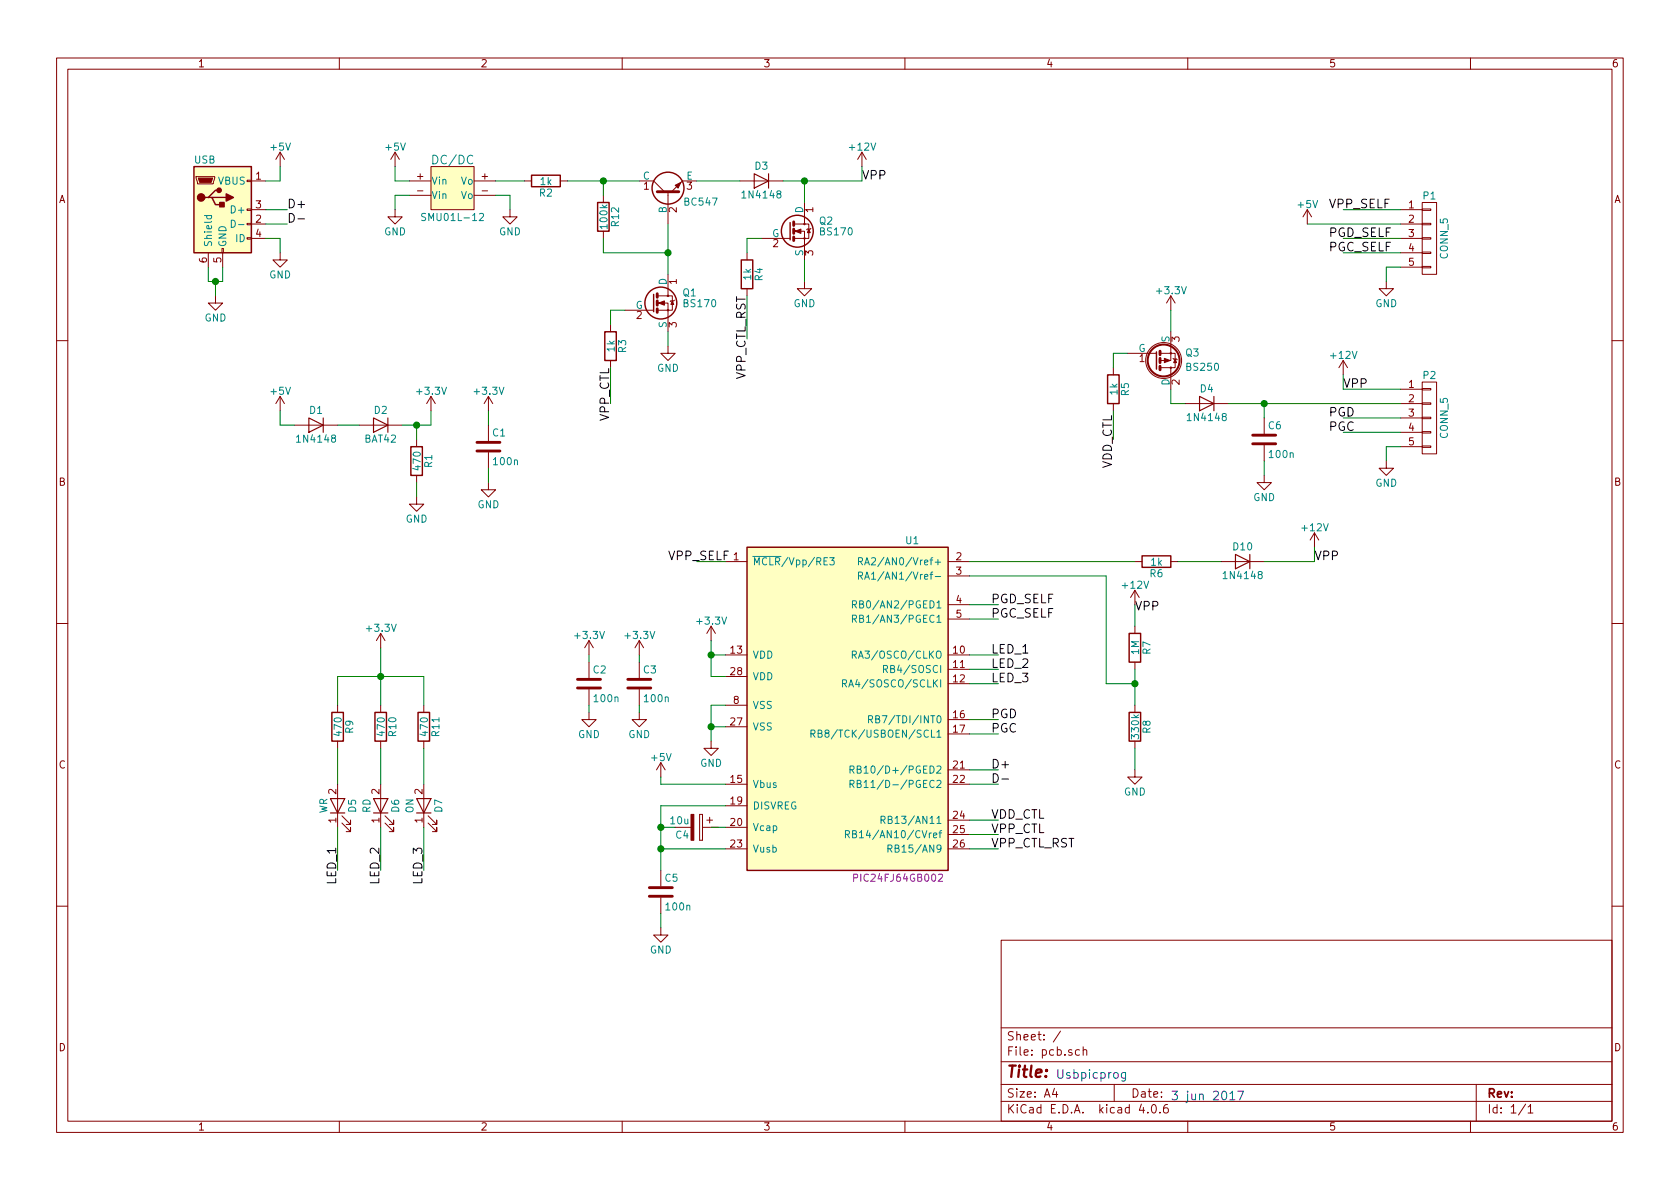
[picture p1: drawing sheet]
EESchema Schematic File Version 2
LIBS:upp-pic24
LIBS:dc
LIBS:BS250
LIBS:power
LIBS:device
LIBS:transistors
LIBS:conn
LIBS:linear
LIBS:regul
LIBS:74xx
LIBS:cmos4000
LIBS:adc-dac
LIBS:memory
LIBS:xilinx
LIBS:microcontrollers
LIBS:dsp
LIBS:microchip
LIBS:analog_switches
LIBS:motorola
LIBS:texas
LIBS:intel
LIBS:audio
LIBS:interface
LIBS:digital-audio
LIBS:philips
LIBS:display
LIBS:cypress
LIBS:siliconi
LIBS:opto
LIBS:atmel
LIBS:contrib
LIBS:valves
LIBS:pcb-cache
EELAYER 25 0
EELAYER END
$Descr A4 11693 8268
encoding utf-8
Sheet 1 1
Title ""
Date ""
Rev ""
Comp ""
Comment1 ""
Comment2 ""
Comment3 ""
Comment4 ""
$EndDescr
$Comp
L ENC28J60-I/SO U1
U 1 1
P 5750 4700
F 0 "U1" H 6400 5650 50  0000 R CNN
F 1 "ENC28J60-I/SO" H 5950 5650 50  0001 L CNN
F 2 "PIC24FJ64GB002" H 6250 3300 50  0000 C CNN
F 3 "" H 5750 4700 50  0001 C CNN
	1    5750 4700
	1    0    0    -1  
$EndComp
$Comp
L USB_OTG J?
U 1 1
P 1550 1450
F 0 "J?" H 1350 1900 50  0001 L CNN
F 1 "USB" H 1350 1800 50  0000 L CNN
F 2 "" H 1700 1400 50  0001 C CNN
F 3 "" H 1700 1400 50  0001 C CNN
	1    1550 1450
	1    0    0    -1  
$EndComp
Text Label 2000 1450 0    60   ~ 0
D+
Text Label 2000 1550 0    60   ~ 0
D-
Wire Wire Line
	1450 1850 1450 1950
Wire Wire Line
	1450 1950 1550 1950
Wire Wire Line
	1550 1950 1550 1850
Connection ~ 1500 1950
Wire Wire Line
	1850 1650 1950 1650
Wire Wire Line
	1850 1450 2000 1450
Wire Wire Line
	1850 1550 2000 1550
$Comp
L R R2
U 1 1
P 3800 1250
F 0 "R2" V 3880 1250 50  0000 C CNN
F 1 "1k" V 3800 1250 50  0000 C CNN
F 2 "" V 3730 1250 50  0001 C CNN
F 3 "" H 3800 1250 50  0001 C CNN
	1    3800 1250
	0    1    1    0   
$EndComp
$Comp
L R R12
U 1 1
P 4200 1500
F 0 "R12" V 4280 1500 50  0000 C CNN
F 1 "100k" V 4200 1500 50  0000 C CNN
F 2 "" V 4130 1500 50  0001 C CNN
F 3 "" H 4200 1500 50  0001 C CNN
	1    4200 1500
	1    0    0    -1  
$EndComp
$Comp
L R R4
U 1 1
P 5200 1900
F 0 "R4" V 5280 1900 50  0000 C CNN
F 1 "1k" V 5200 1900 50  0000 C CNN
F 2 "" V 5130 1900 50  0001 C CNN
F 3 "" H 5200 1900 50  0001 C CNN
	1    5200 1900
	1    0    0    -1  
$EndComp
$Comp
L R R3
U 1 1
P 4250 2400
F 0 "R3" V 4330 2400 50  0000 C CNN
F 1 "1k" V 4250 2400 50  0000 C CNN
F 2 "" V 4180 2400 50  0001 C CNN
F 3 "" H 4250 2400 50  0001 C CNN
	1    4250 2400
	1    0    0    -1  
$EndComp
$Comp
L R R9
U 1 1
P 2350 5050
F 0 "R9" V 2430 5050 50  0000 C CNN
F 1 "470" V 2350 5050 50  0000 C CNN
F 2 "" V 2280 5050 50  0001 C CNN
F 3 "" H 2350 5050 50  0001 C CNN
	1    2350 5050
	1    0    0    -1  
$EndComp
$Comp
L R R10
U 1 1
P 2650 5050
F 0 "R10" V 2730 5050 50  0000 C CNN
F 1 "470" V 2650 5050 50  0000 C CNN
F 2 "" V 2580 5050 50  0001 C CNN
F 3 "" H 2650 5050 50  0001 C CNN
	1    2650 5050
	1    0    0    -1  
$EndComp
$Comp
L R R11
U 1 1
P 2950 5050
F 0 "R11" V 3030 5050 50  0000 C CNN
F 1 "470" V 2950 5050 50  0000 C CNN
F 2 "" V 2880 5050 50  0001 C CNN
F 3 "" H 2950 5050 50  0001 C CNN
	1    2950 5050
	1    0    0    -1  
$EndComp
$Comp
L DC/DC SMU01L-12
U 1 1
P 3150 1300
F 0 "SMU01L-12" H 3150 1100 50  0000 C CNN
F 1 "DC/DC" H 3150 1500 60  0000 C CNN
F 2 "" H 3150 1300 60  0001 C CNN
F 3 "" H 3150 1300 60  0001 C CNN
	1    3150 1300
	1    0    0    -1  
$EndComp
Wire Wire Line
	2850 1350 2750 1350
Wire Wire Line
	2750 1350 2750 1450
Wire Wire Line
	3450 1350 3550 1350
Wire Wire Line
	3550 1350 3550 1450
$Comp
L BC547 Q?
U 1 1
P 4650 1350
F 0 "Q?" H 4850 1425 50  0001 L CNN
F 1 "BC547" V 4600 1000 50  0000 L CNN
F 2 "TO_SOT_Packages_THT:TO-92_Molded_Narrow" H 4850 1275 50  0001 L CIN
F 3 "" H 4650 1350 50  0001 L CNN
	1    4650 1350
	0    -1   -1   0   
$EndComp
Wire Wire Line
	3950 1250 4450 1250
Connection ~ 4200 1250
$Comp
L BS170 Q1
U 1 1
P 4550 2100
F 0 "Q1" H 4750 2175 50  0000 L CNN
F 1 "BS170" H 4750 2100 50  0000 L CNN
F 2 "TO_SOT_Packages_THT:TO-92_Molded_Narrow" H 4750 2025 50  0001 L CIN
F 3 "" H 4550 2100 50  0001 L CNN
	1    4550 2100
	1    0    0    -1  
$EndComp
$Comp
L LED WR
U 1 1
P 2350 5600
F 0 "WR" H 2350 5700 50  0000 C CNN
F 1 "D5" H 2350 5500 50  0000 C CNN
F 2 "" H 2350 5600 50  0001 C CNN
F 3 "" H 2350 5600 50  0001 C CNN
	1    2350 5600
	0    -1   -1   0   
$EndComp
$Comp
L LED RD
U 1 1
P 2650 5600
F 0 "RD" H 2650 5700 50  0000 C CNN
F 1 "D6" H 2650 5500 50  0000 C CNN
F 2 "" H 2650 5600 50  0001 C CNN
F 3 "" H 2650 5600 50  0001 C CNN
	1    2650 5600
	0    -1   -1   0   
$EndComp
$Comp
L LED ON
U 1 1
P 2950 5600
F 0 "ON" H 2950 5700 50  0000 C CNN
F 1 "D7" H 2950 5500 50  0000 C CNN
F 2 "" H 2950 5600 50  0001 C CNN
F 3 "" H 2950 5600 50  0001 C CNN
	1    2950 5600
	0    -1   -1   0   
$EndComp
Wire Wire Line
	2350 6050 2350 5750
Wire Wire Line
	2650 6050 2650 5750
Wire Wire Line
	2950 6050 2950 5750
Wire Wire Line
	2350 5450 2350 5200
Wire Wire Line
	2650 5450 2650 5200
Wire Wire Line
	2950 5450 2950 5200
Wire Wire Line
	2350 4900 2350 4700
Wire Wire Line
	2950 4700 2950 4900
Wire Wire Line
	2650 4500 2650 4900
Connection ~ 2650 4700
Wire Wire Line
	3450 1250 3650 1250
$Comp
L +3.3V #PWR?
U 1 1
P 2650 4500
F 0 "#PWR?" H 2650 4350 50  0001 C CNN
F 1 "+3.3V" H 2650 4640 50  0000 C CNN
F 2 "" H 2650 4500 50  0001 C CNN
F 3 "" H 2650 4500 50  0001 C CNN
	1    2650 4500
	1    0    0    -1  
$EndComp
$Comp
L D 1N4148
U 1 1
P 5300 1250
F 0 "1N4148" H 5300 1350 50  0000 C CNN
F 1 "D3" H 5300 1150 50  0000 C CNN
F 2 "" H 5300 1250 50  0001 C CNN
F 3 "" H 5300 1250 50  0001 C CNN
	1    5300 1250
	-1   0    0    1   
$EndComp
$Comp
L +5V #PWR?
U 1 1
P 1950 1150
F 0 "#PWR?" H 1950 1000 50  0001 C CNN
F 1 "+5V" H 1950 1290 50  0000 C CNN
F 2 "" H 1950 1150 50  0001 C CNN
F 3 "" H 1950 1150 50  0001 C CNN
	1    1950 1150
	1    0    0    -1  
$EndComp
Wire Wire Line
	1850 1250 1950 1250
Wire Wire Line
	1950 1250 1950 1150
Wire Wire Line
	1950 1650 1950 1750
$Comp
L +5V #PWR?
U 1 1
P 2750 1150
F 0 "#PWR?" H 2750 1000 50  0001 C CNN
F 1 "+5V" H 2750 1290 50  0000 C CNN
F 2 "" H 2750 1150 50  0001 C CNN
F 3 "" H 2750 1150 50  0001 C CNN
	1    2750 1150
	1    0    0    -1  
$EndComp
Wire Wire Line
	2750 1150 2750 1250
Wire Wire Line
	2750 1250 2850 1250
$Comp
L BS170 Q2
U 1 1
P 5500 1600
F 0 "Q2" H 5700 1675 50  0000 L CNN
F 1 "BS170" H 5700 1600 50  0000 L CNN
F 2 "TO_SOT_Packages_THT:TO-92_Molded_Narrow" H 5700 1525 50  0001 L CIN
F 3 "" H 5500 1600 50  0001 L CNN
	1    5500 1600
	1    0    0    -1  
$EndComp
Text Label 4250 2550 3    60   ~ 0
VPP_CTL
Text Label 2350 6150 1    60   ~ 0
LED_1
Text Label 2650 6150 1    60   ~ 0
LED_2
Text Label 2950 6150 1    60   ~ 0
LED_3
Text Label 5200 2050 3    60   ~ 0
VPP_CTL_RST
$Comp
L +5V #PWR?
U 1 1
P 1950 2850
F 0 "#PWR?" H 1950 2700 50  0001 C CNN
F 1 "+5V" H 1950 2990 50  0000 C CNN
F 2 "" H 1950 2850 50  0001 C CNN
F 3 "" H 1950 2850 50  0001 C CNN
	1    1950 2850
	1    0    0    -1  
$EndComp
$Comp
L D 1N4148
U 1 1
P 2200 2950
F 0 "1N4148" H 2200 3050 50  0000 C CNN
F 1 "D1" H 2200 2850 50  0000 C CNN
F 2 "" H 2200 2950 50  0001 C CNN
F 3 "" H 2200 2950 50  0001 C CNN
	1    2200 2950
	-1   0    0    1   
$EndComp
$Comp
L D BAT42
U 1 1
P 2650 2950
F 0 "BAT42" H 2650 3050 50  0000 C CNN
F 1 "D2" H 2650 2850 50  0000 C CNN
F 2 "" H 2650 2950 50  0001 C CNN
F 3 "" H 2650 2950 50  0001 C CNN
	1    2650 2950
	-1   0    0    1   
$EndComp
$Comp
L R R1
U 1 1
P 2900 3200
F 0 "R1" V 2980 3200 50  0000 C CNN
F 1 "470" V 2900 3200 50  0000 C CNN
F 2 "" V 2830 3200 50  0001 C CNN
F 3 "" H 2900 3200 50  0001 C CNN
	1    2900 3200
	1    0    0    -1  
$EndComp
$Comp
L GND #PWR?
U 1 1
P 2900 3450
F 0 "#PWR?" H 2900 3200 50  0001 C CNN
F 1 "GND" H 2900 3300 50  0000 C CNN
F 2 "" H 2900 3450 50  0001 C CNN
F 3 "" H 2900 3450 50  0001 C CNN
	1    2900 3450
	1    0    0    -1  
$EndComp
$Comp
L GND #PWR?
U 1 1
P 1500 2050
F 0 "#PWR?" H 1500 1800 50  0001 C CNN
F 1 "GND" H 1500 1900 50  0000 C CNN
F 2 "" H 1500 2050 50  0001 C CNN
F 3 "" H 1500 2050 50  0001 C CNN
	1    1500 2050
	1    0    0    -1  
$EndComp
$Comp
L GND #PWR?
U 1 1
P 1950 1750
F 0 "#PWR?" H 1950 1500 50  0001 C CNN
F 1 "GND" H 1950 1600 50  0000 C CNN
F 2 "" H 1950 1750 50  0001 C CNN
F 3 "" H 1950 1750 50  0001 C CNN
	1    1950 1750
	1    0    0    -1  
$EndComp
Wire Wire Line
	1500 1950 1500 2050
Wire Wire Line
	1950 2850 1950 2950
Wire Wire Line
	1950 2950 2050 2950
Wire Wire Line
	2350 2950 2500 2950
Wire Wire Line
	2800 2950 3000 2950
Wire Wire Line
	2900 2950 2900 3050
Wire Wire Line
	2900 3350 2900 3450
Wire Wire Line
	3000 2950 3000 2850
Connection ~ 2900 2950
$Comp
L GND #PWR?
U 1 1
P 2750 1450
F 0 "#PWR?" H 2750 1200 50  0001 C CNN
F 1 "GND" H 2750 1300 50  0000 C CNN
F 2 "" H 2750 1450 50  0001 C CNN
F 3 "" H 2750 1450 50  0001 C CNN
	1    2750 1450
	1    0    0    -1  
$EndComp
$Comp
L GND #PWR?
U 1 1
P 3550 1450
F 0 "#PWR?" H 3550 1200 50  0001 C CNN
F 1 "GND" H 3550 1300 50  0000 C CNN
F 2 "" H 3550 1450 50  0001 C CNN
F 3 "" H 3550 1450 50  0001 C CNN
	1    3550 1450
	1    0    0    -1  
$EndComp
$Comp
L +3.3V #PWR?
U 1 1
P 3000 2850
F 0 "#PWR?" H 3000 2700 50  0001 C CNN
F 1 "+3.3V" H 3000 2990 50  0000 C CNN
F 2 "" H 3000 2850 50  0001 C CNN
F 3 "" H 3000 2850 50  0001 C CNN
	1    3000 2850
	1    0    0    -1  
$EndComp
$Comp
L GND #PWR?
U 1 1
P 4650 2400
F 0 "#PWR?" H 4650 2150 50  0001 C CNN
F 1 "GND" H 4650 2250 50  0000 C CNN
F 2 "" H 4650 2400 50  0001 C CNN
F 3 "" H 4650 2400 50  0001 C CNN
	1    4650 2400
	1    0    0    -1  
$EndComp
$Comp
L GND #PWR?
U 1 1
P 5600 1950
F 0 "#PWR?" H 5600 1700 50  0001 C CNN
F 1 "GND" H 5600 1800 50  0000 C CNN
F 2 "" H 5600 1950 50  0001 C CNN
F 3 "" H 5600 1950 50  0001 C CNN
	1    5600 1950
	1    0    0    -1  
$EndComp
Text Label 6000 1250 0    60   ~ 0
VPP
$Comp
L C C1
U 1 1
P 3400 3100
F 0 "C1" H 3425 3200 50  0000 L CNN
F 1 "100n" H 3425 3000 50  0000 L CNN
F 2 "" H 3438 2950 50  0001 C CNN
F 3 "" H 3400 3100 50  0001 C CNN
	1    3400 3100
	1    0    0    -1  
$EndComp
$Comp
L +3.3V #PWR?
U 1 1
P 8150 2150
F 0 "#PWR?" H 8150 2000 50  0001 C CNN
F 1 "+3.3V" H 8150 2290 50  0000 C CNN
F 2 "" H 8150 2150 50  0001 C CNN
F 3 "" H 8150 2150 50  0001 C CNN
	1    8150 2150
	1    0    0    -1  
$EndComp
$Comp
L D 1N4148
U 1 1
P 8400 2800
F 0 "1N4148" H 8400 2900 50  0000 C CNN
F 1 "D4" H 8400 2700 50  0000 C CNN
F 2 "" H 8400 2800 50  0001 C CNN
F 3 "" H 8400 2800 50  0001 C CNN
	1    8400 2800
	-1   0    0    1   
$EndComp
Wire Wire Line
	8150 2150 8150 2300
$Comp
L CONN_01X05 P2
U 1 1
P 9950 2900
F 0 "P2" H 9950 3200 50  0000 C CNN
F 1 "CONN_5" V 10050 2900 50  0000 C CNN
F 2 "" H 9950 2900 50  0001 C CNN
F 3 "" H 9950 2900 50  0001 C CNN
	1    9950 2900
	1    0    0    -1  
$EndComp
Wire Wire Line
	8550 2800 9750 2800
$Comp
L GND #PWR?
U 1 1
P 9650 3200
F 0 "#PWR?" H 9650 2950 50  0001 C CNN
F 1 "GND" H 9650 3050 50  0000 C CNN
F 2 "" H 9650 3200 50  0001 C CNN
F 3 "" H 9650 3200 50  0001 C CNN
	1    9650 3200
	1    0    0    -1  
$EndComp
$Comp
L R R5
U 1 1
P 7750 2700
F 0 "R5" V 7830 2700 50  0000 C CNN
F 1 "1k" V 7750 2700 50  0000 C CNN
F 2 "" V 7680 2700 50  0001 C CNN
F 3 "" H 7750 2700 50  0001 C CNN
	1    7750 2700
	1    0    0    -1  
$EndComp
Wire Wire Line
	7750 2850 7750 3050
Text Label 9350 2700 0    60   ~ 0
VPP
Text Label 7750 3250 1    60   ~ 0
VDD_CTL
$Comp
L CONN_01X05 P1
U 1 1
P 9950 1650
F 0 "P1" H 9950 1950 50  0000 C CNN
F 1 "CONN_5" V 10050 1650 50  0000 C CNN
F 2 "" H 9950 1650 50  0001 C CNN
F 3 "" H 9950 1650 50  0001 C CNN
	1    9950 1650
	1    0    0    -1  
$EndComp
Wire Wire Line
	9750 1450 9350 1450
Wire Wire Line
	9100 1550 9750 1550
Wire Wire Line
	9750 1650 9350 1650
Wire Wire Line
	9750 1750 9350 1750
Text Label 9250 1450 0    60   ~ 0
VPP_SELF
Text Label 9250 1650 0    60   ~ 0
PGD_SELF
Text Label 9250 1750 0    60   ~ 0
PGC_SELF
$Comp
L GND #PWR?
U 1 1
P 9650 1950
F 0 "#PWR?" H 9650 1700 50  0001 C CNN
F 1 "GND" H 9650 1800 50  0000 C CNN
F 2 "" H 9650 1950 50  0001 C CNN
F 3 "" H 9650 1950 50  0001 C CNN
	1    9650 1950
	1    0    0    -1  
$EndComp
Wire Wire Line
	9750 1850 9650 1850
Wire Wire Line
	9650 1850 9650 1950
$Comp
L +5V #PWR?
U 1 1
P 9100 1550
F 0 "#PWR?" H 9100 1400 50  0001 C CNN
F 1 "+5V" H 9100 1690 50  0000 C CNN
F 2 "" H 9100 1550 50  0001 C CNN
F 3 "" H 9100 1550 50  0001 C CNN
	1    9100 1550
	1    0    0    -1  
$EndComp
$Comp
L +3.3V #PWR?
U 1 1
P 4950 4450
F 0 "#PWR?" H 4950 4300 50  0001 C CNN
F 1 "+3.3V" H 4950 4590 50  0000 C CNN
F 2 "" H 4950 4450 50  0001 C CNN
F 3 "" H 4950 4450 50  0001 C CNN
	1    4950 4450
	1    0    0    -1  
$EndComp
$Comp
L GND #PWR?
U 1 1
P 4950 5150
F 0 "#PWR?" H 4950 4900 50  0001 C CNN
F 1 "GND" H 4950 5000 50  0000 C CNN
F 2 "" H 4950 5150 50  0001 C CNN
F 3 "" H 4950 5150 50  0001 C CNN
	1    4950 5150
	1    0    0    -1  
$EndComp
Wire Wire Line
	5050 3900 4850 3900
Text Label 4650 3900 0    60   ~ 0
VPP_SELF
$Comp
L +5V #PWR?
U 1 1
P 4600 5400
F 0 "#PWR?" H 4600 5250 50  0001 C CNN
F 1 "+5V" H 4600 5540 50  0000 C CNN
F 2 "" H 4600 5400 50  0001 C CNN
F 3 "" H 4600 5400 50  0001 C CNN
	1    4600 5400
	1    0    0    -1  
$EndComp
Wire Wire Line
	5050 5450 4600 5450
Wire Wire Line
	4600 5450 4600 5400
$Comp
L C C5
U 1 1
P 4600 6200
F 0 "C5" H 4625 6300 50  0000 L CNN
F 1 "100n" H 4625 6100 50  0000 L CNN
F 2 "" H 4638 6050 50  0001 C CNN
F 3 "" H 4600 6200 50  0001 C CNN
	1    4600 6200
	1    0    0    -1  
$EndComp
Wire Wire Line
	4600 6350 4600 6450
$Comp
L GND #PWR?
U 1 1
P 4600 6450
F 0 "#PWR?" H 4600 6200 50  0001 C CNN
F 1 "GND" H 4600 6300 50  0000 C CNN
F 2 "" H 4600 6450 50  0001 C CNN
F 3 "" H 4600 6450 50  0001 C CNN
	1    4600 6450
	1    0    0    -1  
$EndComp
Wire Wire Line
	5050 4900 4950 4900
Wire Wire Line
	4950 4900 4950 5150
Wire Wire Line
	5050 5050 4950 5050
Connection ~ 4950 5050
Wire Wire Line
	4950 4700 5050 4700
Wire Wire Line
	4950 4450 4950 4700
Wire Wire Line
	5050 4550 4950 4550
Connection ~ 4950 4550
Wire Wire Line
	6750 4550 6950 4550
Wire Wire Line
	6750 4650 6950 4650
Wire Wire Line
	6750 4750 6950 4750
Text Label 6900 4550 0    60   ~ 0
LED_1
Text Label 6900 4650 0    60   ~ 0
LED_2
Text Label 6900 4750 0    60   ~ 0
LED_3
Wire Wire Line
	6750 5000 6950 5000
Wire Wire Line
	6750 5100 6950 5100
Wire Wire Line
	6750 5350 6950 5350
Wire Wire Line
	6750 5450 6950 5450
Wire Wire Line
	6750 5700 6950 5700
Wire Wire Line
	6750 5800 6950 5800
Wire Wire Line
	6750 5900 6950 5900
Wire Wire Line
	6750 4300 6950 4300
Wire Wire Line
	6750 4200 6950 4200
Text Label 6900 5350 0    60   ~ 0
D+
Text Label 6900 5450 0    60   ~ 0
D-
Text Label 6900 5000 0    60   ~ 0
PGD
Text Label 6900 5100 0    60   ~ 0
PGC
Text Label 6900 4200 0    60   ~ 0
PGD_SELF
Text Label 6900 4300 0    60   ~ 0
PGC_SELF
$Comp
L D 1N4148
U 1 1
P 8650 3900
F 0 "1N4148" H 8650 4000 50  0000 C CNN
F 1 "D10" H 8650 3800 50  0000 C CNN
F 2 "" H 8650 3900 50  0001 C CNN
F 3 "" H 8650 3900 50  0001 C CNN
	1    8650 3900
	-1   0    0    1   
$EndComp
$Comp
L R R6
U 1 1
P 8050 3900
F 0 "R6" V 8130 3900 50  0000 C CNN
F 1 "1k" V 8050 3900 50  0000 C CNN
F 2 "" V 7980 3900 50  0001 C CNN
F 3 "" H 8050 3900 50  0001 C CNN
	1    8050 3900
	0    1    1    0   
$EndComp
Wire Wire Line
	8800 3900 9150 3900
Wire Wire Line
	8500 3900 8200 3900
Text Label 9150 3900 0    60   ~ 0
VPP
$Comp
L R R7
U 1 1
P 7900 4500
F 0 "R7" V 7980 4500 50  0000 C CNN
F 1 "1M" V 7900 4500 50  0000 C CNN
F 2 "" V 7830 4500 50  0001 C CNN
F 3 "" H 7900 4500 50  0001 C CNN
	1    7900 4500
	1    0    0    -1  
$EndComp
$Comp
L R R8
U 1 1
P 7900 5050
F 0 "R8" V 7980 5050 50  0000 C CNN
F 1 "330k" V 7900 5050 50  0000 C CNN
F 2 "" V 7830 5050 50  0001 C CNN
F 3 "" H 7900 5050 50  0001 C CNN
	1    7900 5050
	1    0    0    -1  
$EndComp
Wire Wire Line
	7900 4650 7900 4900
Wire Wire Line
	7900 5200 7900 5350
$Comp
L GND #PWR?
U 1 1
P 7900 5350
F 0 "#PWR?" H 7900 5100 50  0001 C CNN
F 1 "GND" H 7900 5200 50  0000 C CNN
F 2 "" H 7900 5350 50  0001 C CNN
F 3 "" H 7900 5350 50  0001 C CNN
	1    7900 5350
	1    0    0    -1  
$EndComp
Text Label 7900 4250 0    60   ~ 0
VPP
Connection ~ 7900 4750
Text Label 6900 5700 0    60   ~ 0
VDD_CTL
Text Label 6900 5800 0    60   ~ 0
VPP_CTL
Text Label 6900 5900 0    60   ~ 0
VPP_CTL_RST
Text Label 9250 2900 0    60   ~ 0
PGD
Text Label 9250 3000 0    60   ~ 0
PGC
Text Notes 8150 7650 0    60   ~ 0
3 jun 2017
Text Notes 7350 7500 0    60   ~ 0
Usbpicprog
$Comp
L CP C4
U 1 1
P 4850 5750
F 0 "C4" V 4900 5600 50  0000 L CNN
F 1 "10u" V 4800 5700 50  0000 R CNN
F 2 "" H 4888 5600 50  0001 C CNN
F 3 "" H 4850 5750 50  0001 C CNN
	1    4850 5750
	0    1    1    0   
$EndComp
Wire Wire Line
	5050 5750 4950 5750
Wire Wire Line
	5050 5600 4600 5600
Wire Wire Line
	4600 5600 4600 6050
Wire Wire Line
	4700 5750 4600 5750
Connection ~ 4600 5750
Wire Wire Line
	5050 5900 4600 5900
Connection ~ 4600 5900
$Comp
L C C3
U 1 1
P 4450 4750
F 0 "C3" H 4475 4850 50  0000 L CNN
F 1 "100n" H 4475 4650 50  0000 L CNN
F 2 "" H 4488 4600 50  0001 C CNN
F 3 "" H 4450 4750 50  0001 C CNN
	1    4450 4750
	1    0    0    -1  
$EndComp
$Comp
L C C2
U 1 1
P 4100 4750
F 0 "C2" H 4125 4850 50  0000 L CNN
F 1 "100n" H 4125 4650 50  0000 L CNN
F 2 "" H 4138 4600 50  0001 C CNN
F 3 "" H 4100 4750 50  0001 C CNN
	1    4100 4750
	1    0    0    -1  
$EndComp
$Comp
L +3.3V #PWR?
U 1 1
P 4100 4550
F 0 "#PWR?" H 4100 4400 50  0001 C CNN
F 1 "+3.3V" H 4100 4690 50  0000 C CNN
F 2 "" H 4100 4550 50  0001 C CNN
F 3 "" H 4100 4550 50  0001 C CNN
	1    4100 4550
	1    0    0    -1  
$EndComp
$Comp
L +3.3V #PWR?
U 1 1
P 4450 4550
F 0 "#PWR?" H 4450 4400 50  0001 C CNN
F 1 "+3.3V" H 4450 4690 50  0000 C CNN
F 2 "" H 4450 4550 50  0001 C CNN
F 3 "" H 4450 4550 50  0001 C CNN
	1    4450 4550
	1    0    0    -1  
$EndComp
$Comp
L GND #PWR?
U 1 1
P 4100 4950
F 0 "#PWR?" H 4100 4700 50  0001 C CNN
F 1 "GND" H 4100 4800 50  0000 C CNN
F 2 "" H 4100 4950 50  0001 C CNN
F 3 "" H 4100 4950 50  0001 C CNN
	1    4100 4950
	1    0    0    -1  
$EndComp
$Comp
L GND #PWR?
U 1 1
P 4450 4950
F 0 "#PWR?" H 4450 4700 50  0001 C CNN
F 1 "GND" H 4450 4800 50  0000 C CNN
F 2 "" H 4450 4950 50  0001 C CNN
F 3 "" H 4450 4950 50  0001 C CNN
	1    4450 4950
	1    0    0    -1  
$EndComp
Wire Wire Line
	4100 4550 4100 4600
Wire Wire Line
	4100 4900 4100 4950
Wire Wire Line
	4450 4550 4450 4600
Wire Wire Line
	4450 4900 4450 4950
Wire Wire Line
	4350 2150 4250 2150
Wire Wire Line
	4250 2150 4250 2250
Wire Wire Line
	4250 2550 4250 2800
Wire Wire Line
	4650 2300 4650 2400
Wire Wire Line
	4200 1250 4200 1350
Wire Wire Line
	4200 1650 4200 1750
Wire Wire Line
	4200 1750 4650 1750
Connection ~ 4650 1750
Wire Wire Line
	4650 1550 4650 1900
Wire Wire Line
	5600 1800 5600 1950
Wire Wire Line
	5300 1650 5200 1650
Wire Wire Line
	5200 1650 5200 1750
Wire Wire Line
	5200 2050 5200 2350
Wire Wire Line
	4850 1250 5150 1250
Wire Wire Line
	5450 1250 6000 1250
Wire Wire Line
	5600 1250 5600 1400
Connection ~ 5600 1250
Wire Wire Line
	7850 2450 7750 2450
Wire Wire Line
	7750 2450 7750 2550
Wire Wire Line
	8150 2700 8150 2800
Wire Wire Line
	8150 2800 8250 2800
Wire Wire Line
	9750 3100 9650 3100
Wire Wire Line
	9650 3100 9650 3200
Wire Wire Line
	9350 2700 9750 2700
Wire Wire Line
	9350 2900 9750 2900
Wire Wire Line
	9350 3000 9750 3000
Wire Wire Line
	2350 4700 2950 4700
$Comp
L C C6
U 1 1
P 8800 3050
F 0 "C6" H 8825 3150 50  0000 L CNN
F 1 "100n" H 8825 2950 50  0000 L CNN
F 2 "" H 8838 2900 50  0001 C CNN
F 3 "" H 8800 3050 50  0001 C CNN
	1    8800 3050
	1    0    0    -1  
$EndComp
$Comp
L GND #PWR?
U 1 1
P 8800 3300
F 0 "#PWR?" H 8800 3050 50  0001 C CNN
F 1 "GND" H 8800 3150 50  0000 C CNN
F 2 "" H 8800 3300 50  0001 C CNN
F 3 "" H 8800 3300 50  0001 C CNN
	1    8800 3300
	1    0    0    -1  
$EndComp
Wire Wire Line
	8800 2800 8800 2900
Connection ~ 8800 2800
Wire Wire Line
	8800 3200 8800 3300
Wire Wire Line
	7700 4750 7900 4750
Wire Wire Line
	7700 4750 7700 4000
Wire Wire Line
	7700 4000 6750 4000
Wire Wire Line
	7900 3900 6750 3900
$Comp
L +3.3V #PWR?
U 1 1
P 3400 2850
F 0 "#PWR?" H 3400 2700 50  0001 C CNN
F 1 "+3.3V" H 3400 2990 50  0000 C CNN
F 2 "" H 3400 2850 50  0001 C CNN
F 3 "" H 3400 2850 50  0001 C CNN
	1    3400 2850
	1    0    0    -1  
$EndComp
$Comp
L GND #PWR?
U 1 1
P 3400 3350
F 0 "#PWR?" H 3400 3100 50  0001 C CNN
F 1 "GND" H 3400 3200 50  0000 C CNN
F 2 "" H 3400 3350 50  0001 C CNN
F 3 "" H 3400 3350 50  0001 C CNN
	1    3400 3350
	1    0    0    -1  
$EndComp
Wire Wire Line
	3400 2850 3400 2950
Wire Wire Line
	3400 3250 3400 3350
$Comp
L BS250 Q3
U 1 1
P 8050 2500
F 0 "Q3" H 8250 2450 50  0000 L CNN
F 1 "BS250" H 8250 2550 50  0000 L CNN
F 2 "TO_SOT_Packages_THT:TO-220_Vertical" H 8300 2425 50  0001 L CIN
F 3 "" H 8050 2500 50  0001 L CNN
	1    8050 2500
	1    0    0    1   
$EndComp
$Comp
L +12V #PWR?
U 1 1
P 6000 1150
F 0 "#PWR?" H 6000 1000 50  0001 C CNN
F 1 "+12V" H 6000 1290 50  0000 C CNN
F 2 "" H 6000 1150 50  0001 C CNN
F 3 "" H 6000 1150 50  0001 C CNN
	1    6000 1150
	1    0    0    -1  
$EndComp
Wire Wire Line
	6000 1250 6000 1150
$Comp
L +12V #PWR?
U 1 1
P 9350 2600
F 0 "#PWR?" H 9350 2450 50  0001 C CNN
F 1 "+12V" H 9350 2740 50  0000 C CNN
F 2 "" H 9350 2600 50  0001 C CNN
F 3 "" H 9350 2600 50  0001 C CNN
	1    9350 2600
	1    0    0    -1  
$EndComp
Wire Wire Line
	9350 2600 9350 2700
$Comp
L +12V #PWR?
U 1 1
P 9150 3800
F 0 "#PWR?" H 9150 3650 50  0001 C CNN
F 1 "+12V" H 9150 3940 50  0000 C CNN
F 2 "" H 9150 3800 50  0001 C CNN
F 3 "" H 9150 3800 50  0001 C CNN
	1    9150 3800
	1    0    0    -1  
$EndComp
Wire Wire Line
	9150 3900 9150 3800
$Comp
L +12V #PWR?
U 1 1
P 7900 4200
F 0 "#PWR?" H 7900 4050 50  0001 C CNN
F 1 "+12V" H 7900 4340 50  0000 C CNN
F 2 "" H 7900 4200 50  0001 C CNN
F 3 "" H 7900 4200 50  0001 C CNN
	1    7900 4200
	1    0    0    -1  
$EndComp
Wire Wire Line
	7900 4200 7900 4350
$EndSCHEMATC
